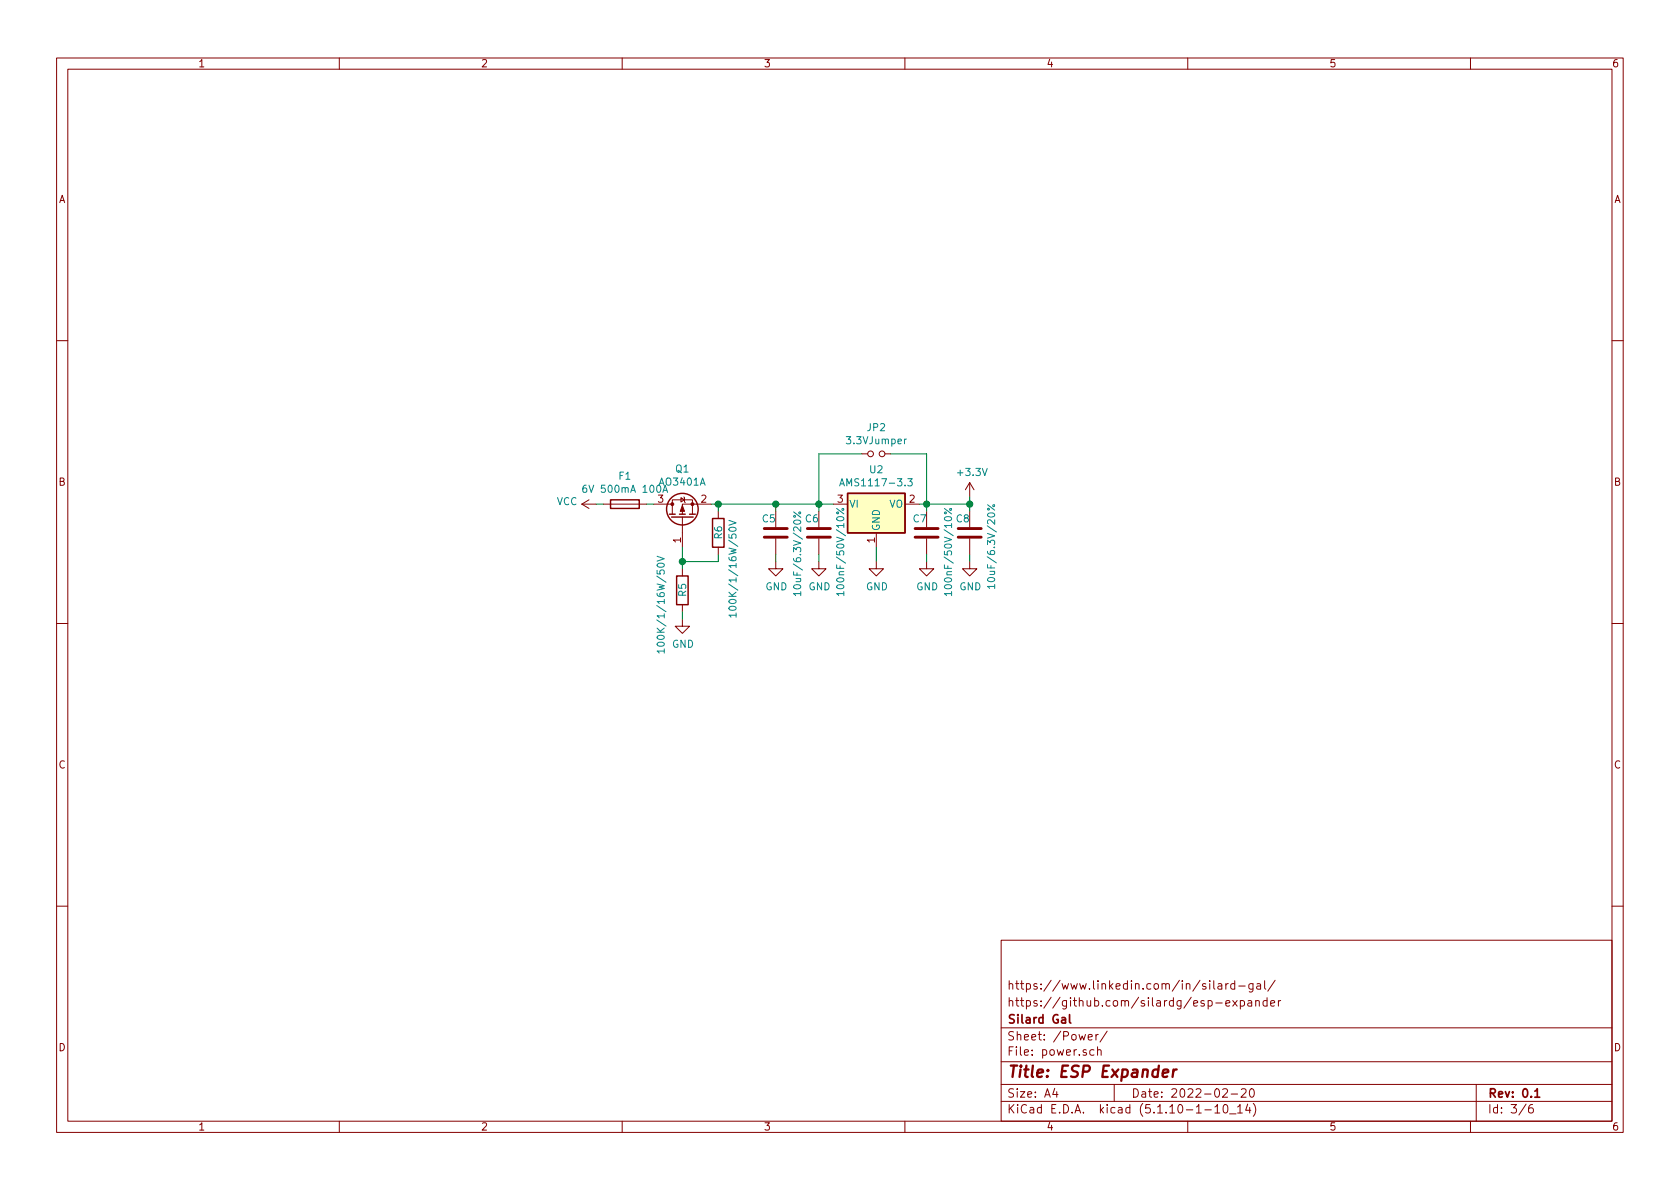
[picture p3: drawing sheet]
EESchema Schematic File Version 4
EELAYER 30 0
EELAYER END
$Descr A4 11693 8268
encoding utf-8
Sheet 3 6
Title "ESP Expander"
Date "2022-02-20"
Rev "0.1"
Comp "Silard Gal"
Comment1 "https://github.com/silardg/esp-expander"
Comment2 "https://www.linkedin.com/in/silard-gal/"
Comment3 ""
Comment4 ""
$EndDescr
$Comp
L power:VCC #PWR0112
U 1 1
P 4150 3500
F 0 "#PWR0112" H 4150 3350 50  0001 C CNN
F 1 "VCC" V 4165 3627 50  0000 L CNN
F 2 "" H 4150 3500 50  0001 C CNN
F 3 "" H 4150 3500 50  0001 C CNN
	1    4150 3500
	0    -1   -1   0   
$EndComp
$Comp
L Regulator_Linear:AMS1117-3.3 U2
U 1 1
P 6100 3500
F 0 "U2" H 6100 3742 50  0000 C CNN
F 1 "AMS1117-3.3" H 6100 3651 50  0000 C CNN
F 2 "Package_TO_SOT_SMD:SOT-223-3_TabPin2" H 6100 3700 50  0001 C CNN
F 3 "http://www.advanced-monolithic.com/pdf/ds1117.pdf" H 6200 3250 50  0001 C CNN
F 4 "C6186" H 6100 3500 50  0001 C CNN "LCSC"
	1    6100 3500
	1    0    0    -1  
$EndComp
$Comp
L Device:C C?
U 1 1
P 5700 3700
AR Path="/6212150F/6213FDEB" Ref="C?"  Part="1" 
AR Path="/6213DFD4/6213FDEB" Ref="C6"  Part="1" 
F 0 "C6" H 5600 3800 50  0000 L CNN
F 1 "100nF/50V/10%" V 5850 3250 50  0000 L CNN
F 2 "Capacitor_SMD:C_0402_1005Metric" H 5738 3550 50  0001 C CNN
F 3 "~" H 5700 3700 50  0001 C CNN
F 4 "C307331" H 5700 3700 50  0001 C CNN "LCSC"
	1    5700 3700
	1    0    0    -1  
$EndComp
$Comp
L Device:C C?
U 1 1
P 5400 3700
AR Path="/6212150F/6213FE5D" Ref="C?"  Part="1" 
AR Path="/6213DFD4/6213FE5D" Ref="C5"  Part="1" 
F 0 "C5" H 5300 3800 50  0000 L CNN
F 1 "10uF/6.3V/20%" V 5550 3250 50  0000 L CNN
F 2 "Capacitor_SMD:C_0402_1005Metric" H 5438 3550 50  0001 C CNN
F 3 "~" H 5400 3700 50  0001 C CNN
F 4 "C15525" H 5400 3700 50  0001 C CNN "LCSC"
	1    5400 3700
	1    0    0    -1  
$EndComp
$Comp
L Device:C C?
U 1 1
P 6450 3700
AR Path="/6212150F/62140191" Ref="C?"  Part="1" 
AR Path="/6213DFD4/62140191" Ref="C7"  Part="1" 
F 0 "C7" H 6350 3800 50  0000 L CNN
F 1 "100nF/50V/10%" V 6600 3250 50  0000 L CNN
F 2 "Capacitor_SMD:C_0402_1005Metric" H 6488 3550 50  0001 C CNN
F 3 "~" H 6450 3700 50  0001 C CNN
F 4 "C307331" H 6450 3700 50  0001 C CNN "LCSC"
	1    6450 3700
	1    0    0    -1  
$EndComp
$Comp
L Device:C C?
U 1 1
P 6750 3700
AR Path="/6212150F/621406EF" Ref="C?"  Part="1" 
AR Path="/6213DFD4/621406EF" Ref="C8"  Part="1" 
F 0 "C8" H 6650 3800 50  0000 L CNN
F 1 "10uF/6.3V/20%" V 6900 3300 50  0000 L CNN
F 2 "Capacitor_SMD:C_0402_1005Metric" H 6788 3550 50  0001 C CNN
F 3 "~" H 6750 3700 50  0001 C CNN
F 4 "C15525" H 6750 3700 50  0001 C CNN "LCSC"
	1    6750 3700
	1    0    0    -1  
$EndComp
$Comp
L power:GND #PWR0113
U 1 1
P 5400 3900
F 0 "#PWR0113" H 5400 3650 50  0001 C CNN
F 1 "GND" H 5405 3727 50  0000 C CNN
F 2 "" H 5400 3900 50  0001 C CNN
F 3 "" H 5400 3900 50  0001 C CNN
	1    5400 3900
	1    0    0    -1  
$EndComp
$Comp
L power:GND #PWR0114
U 1 1
P 5700 3900
F 0 "#PWR0114" H 5700 3650 50  0001 C CNN
F 1 "GND" H 5705 3727 50  0000 C CNN
F 2 "" H 5700 3900 50  0001 C CNN
F 3 "" H 5700 3900 50  0001 C CNN
	1    5700 3900
	1    0    0    -1  
$EndComp
$Comp
L power:GND #PWR0115
U 1 1
P 6100 3900
F 0 "#PWR0115" H 6100 3650 50  0001 C CNN
F 1 "GND" H 6105 3727 50  0000 C CNN
F 2 "" H 6100 3900 50  0001 C CNN
F 3 "" H 6100 3900 50  0001 C CNN
	1    6100 3900
	1    0    0    -1  
$EndComp
$Comp
L power:GND #PWR0116
U 1 1
P 6450 3900
F 0 "#PWR0116" H 6450 3650 50  0001 C CNN
F 1 "GND" H 6455 3727 50  0000 C CNN
F 2 "" H 6450 3900 50  0001 C CNN
F 3 "" H 6450 3900 50  0001 C CNN
	1    6450 3900
	1    0    0    -1  
$EndComp
$Comp
L power:GND #PWR0117
U 1 1
P 6750 3900
F 0 "#PWR0117" H 6750 3650 50  0001 C CNN
F 1 "GND" H 6755 3727 50  0000 C CNN
F 2 "" H 6750 3900 50  0001 C CNN
F 3 "" H 6750 3900 50  0001 C CNN
	1    6750 3900
	1    0    0    -1  
$EndComp
Wire Wire Line
	5400 3850 5400 3900
Wire Wire Line
	5700 3850 5700 3900
Wire Wire Line
	6100 3800 6100 3900
Wire Wire Line
	6450 3850 6450 3900
Wire Wire Line
	6750 3850 6750 3900
$Comp
L power:+3.3V #PWR0118
U 1 1
P 6750 3450
F 0 "#PWR0118" H 6750 3300 50  0001 C CNN
F 1 "+3.3V" H 6765 3623 50  0000 C CNN
F 2 "" H 6750 3450 50  0001 C CNN
F 3 "" H 6750 3450 50  0001 C CNN
	1    6750 3450
	1    0    0    -1  
$EndComp
Wire Wire Line
	6750 3500 6750 3450
Wire Wire Line
	6400 3500 6450 3500
Wire Wire Line
	6750 3500 6750 3550
Connection ~ 6750 3500
Wire Wire Line
	6450 3500 6450 3550
Connection ~ 6450 3500
Wire Wire Line
	6450 3500 6750 3500
Wire Wire Line
	5400 3550 5400 3500
Wire Wire Line
	5400 3500 5700 3500
Wire Wire Line
	5700 3550 5700 3500
Connection ~ 5700 3500
Wire Wire Line
	5700 3500 5800 3500
$Comp
L Transistor_FET:AO3401A Q1
U 1 1
P 4750 3600
F 0 "Q1" V 5092 3600 50  0000 C CNN
F 1 "AO3401A" V 5001 3600 50  0000 C CNN
F 2 "Package_TO_SOT_SMD:SOT-23" H 4950 3525 50  0001 L CIN
F 3 "http://www.aosmd.com/pdfs/datasheet/AO3401A.pdf" H 4750 3600 50  0001 L CNN
F 4 "C15127" V 4750 3600 50  0001 C CNN "LCSC"
	1    4750 3600
	0    -1   -1   0   
$EndComp
$Comp
L power:GND #PWR0119
U 1 1
P 4750 4300
F 0 "#PWR0119" H 4750 4050 50  0001 C CNN
F 1 "GND" H 4755 4127 50  0000 C CNN
F 2 "" H 4750 4300 50  0001 C CNN
F 3 "" H 4750 4300 50  0001 C CNN
	1    4750 4300
	1    0    0    -1  
$EndComp
$Comp
L Device:R R6
U 1 1
P 5000 3700
F 0 "R6" V 5000 3650 50  0000 L CNN
F 1 "100K/1/16W/50V" V 5100 3100 50  0000 L CNN
F 2 "Resistor_SMD:R_0402_1005Metric" V 4930 3700 50  0001 C CNN
F 3 "~" H 5000 3700 50  0001 C CNN
F 4 "C25741" H 5000 3700 50  0001 C CNN "LCSC"
	1    5000 3700
	1    0    0    -1  
$EndComp
$Comp
L Device:R R5
U 1 1
P 4750 4100
F 0 "R5" V 4750 4050 50  0000 L CNN
F 1 "100K/1/16W/50V" V 4600 3650 50  0000 L CNN
F 2 "Resistor_SMD:R_0402_1005Metric" V 4680 4100 50  0001 C CNN
F 3 "~" H 4750 4100 50  0001 C CNN
F 4 "C25741" H 4750 4100 50  0001 C CNN "LCSC"
	1    4750 4100
	1    0    0    -1  
$EndComp
Wire Wire Line
	4750 3800 4750 3900
Wire Wire Line
	4950 3500 5000 3500
Wire Wire Line
	5000 3500 5000 3550
Wire Wire Line
	5000 3850 5000 3900
Wire Wire Line
	5000 3900 4750 3900
Connection ~ 4750 3900
Wire Wire Line
	4750 3900 4750 3950
Wire Wire Line
	4750 4250 4750 4300
Wire Wire Line
	5000 3500 5400 3500
Connection ~ 5000 3500
Connection ~ 5400 3500
$Comp
L Device:Fuse F1
U 1 1
P 4350 3500
F 0 "F1" V 4153 3500 50  0000 C CNN
F 1 "6V 500mA 100A" V 4244 3500 50  0000 C CNN
F 2 "Fuse:Fuse_0805_2012Metric" V 4280 3500 50  0001 C CNN
F 3 "~" H 4350 3500 50  0001 C CNN
F 4 "C135329" V 4350 3500 50  0001 C CNN "LCSC"
	1    4350 3500
	0    1    1    0   
$EndComp
Wire Wire Line
	4500 3500 4550 3500
Wire Wire Line
	4150 3500 4200 3500
$Comp
L Device:Jumper_NO_Small JP2
U 1 1
P 6100 3150
F 0 "JP2" H 6100 3335 50  0000 C CNN
F 1 "3.3VJumper" H 6100 3244 50  0000 C CNN
F 2 "Jumper:SolderJumper-2_P1.3mm_Open_Pad1.0x1.5mm" H 6100 3150 50  0001 C CNN
F 3 "~" H 6100 3150 50  0001 C CNN
	1    6100 3150
	1    0    0    -1  
$EndComp
Wire Wire Line
	5700 3500 5700 3150
Wire Wire Line
	5700 3150 6000 3150
Wire Wire Line
	6450 3500 6450 3150
Wire Wire Line
	6450 3150 6200 3150
$EndSCHEMATC
